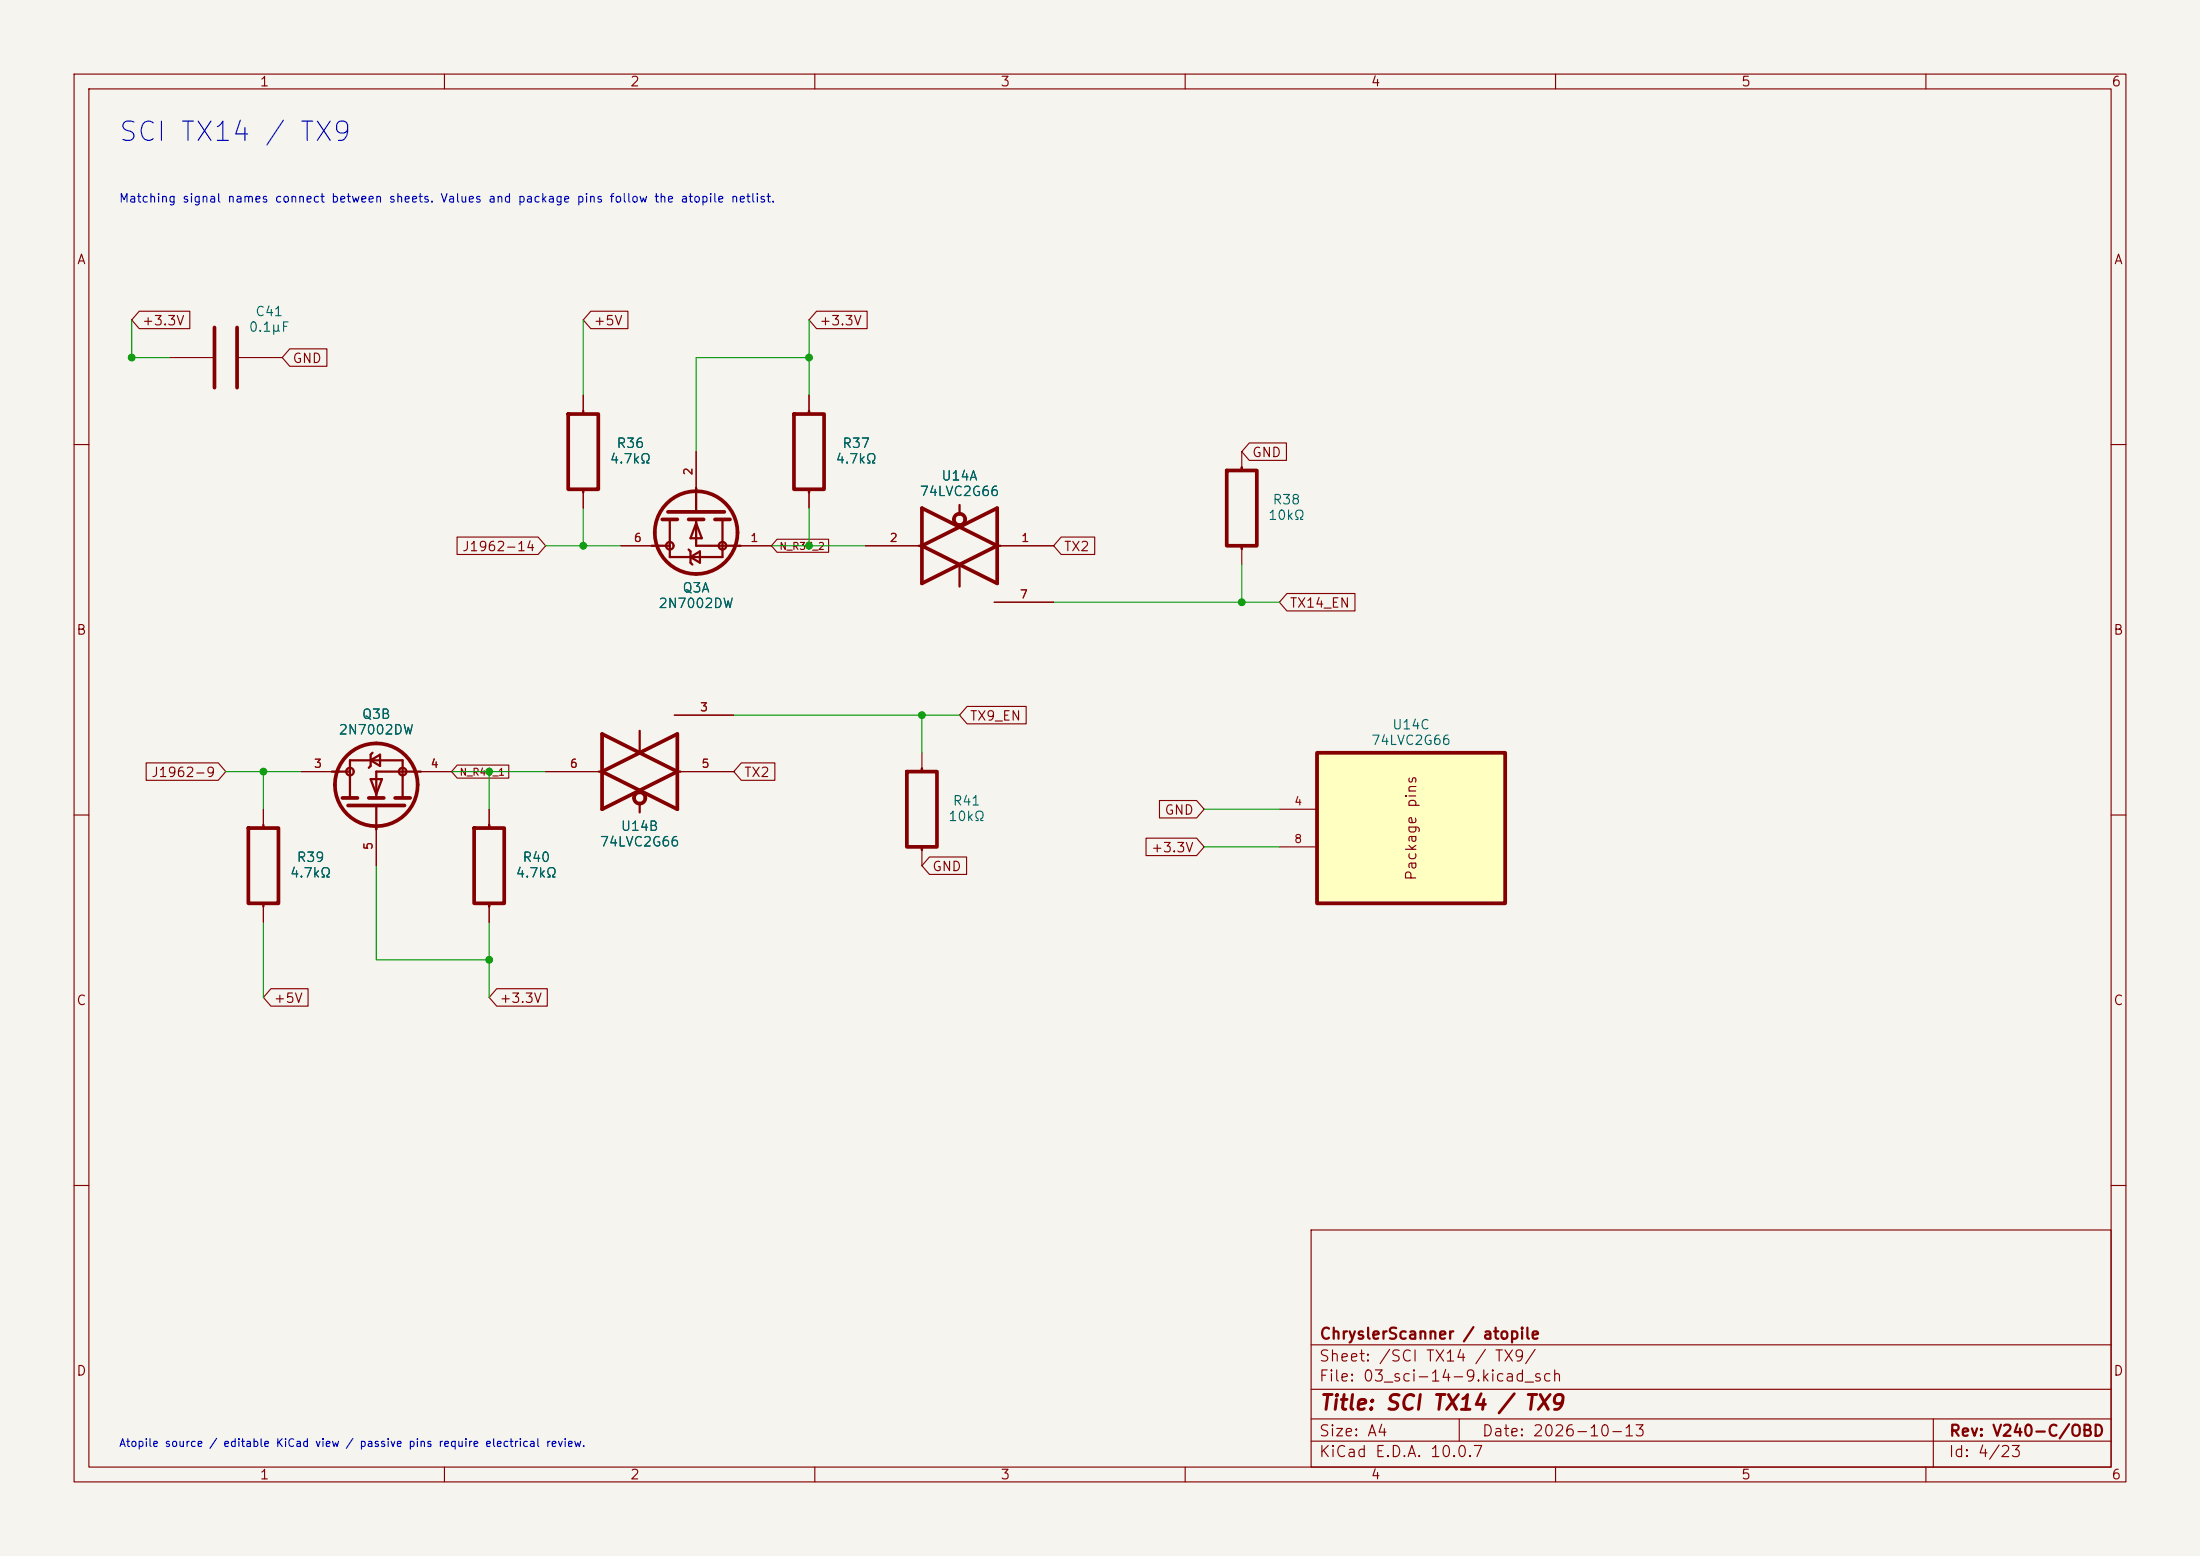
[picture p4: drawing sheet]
<svg xmlns="http://www.w3.org/2000/svg" width="297mm" height="210mm" viewBox="0 0 297 210" stroke-linecap="round" stroke-linejoin="round" font-family="sans-serif">
<path d="M0 0h297v210h-297z" fill="#f5f4ef" stroke="#f5f4ef" stroke-width=".14"/>
<g fill="none" stroke="#840000" stroke-width=".15">
<path d="M10 10h277v190h-277zM12 12h273v186h-273zM60 10v2M110 10v2M160 10v2M210 10v2M260 10v2M22.9 48.3h6.1M32 48.3h6.1M78.7 53.3v2.6M109.2 53.3v2.6M10 60h2"/>
<path d="M78.7 66v2.6M83.8 73.7h4.6M94 61v5.3M99.6 73.7h4.5M109.2 66v2.6M116.8 73.7h7.7M134.6 73.7h7.6M285 60h2M91 96.5h8.1M134.2 81.3h8M10 110h2M35.6 109.2v2.6"/>
<path d="M40.6 104.1h4.6M50.8 111.5v5.3M56.4 104.1h4.6M66 109.2v2.6M73.7 104.1h7.6M91.4 104.1h7.7M124.5 101.6v2.5M124.5 114.3v2.5M285 110h2M35.6 121.9v2.6M66 121.9v2.6M10 160h2"/>
<path d="M177 166h108v32h-108zM285 160h2M60 198v2M110 198v2M160 198v2M177 194.5h108M177 191.5h108M177 187.5h108M177 181.5h108M197 191.5v3M210 198v2M260 198v2"/>
<path d="M261 191.5v6.5"/>
</g>
<g fill="none" stroke="#840000" stroke-width=".5">
<path d="M29 44.2v8.1M32 44.2v8.1M76.7 55.9h4.1v10.1h-4.1zM107.2 55.9h4.1v10.1h-4.1zM89.4 70.1h2M90.2 69.1h7.6M93 70.1h2M96.5 70.1h2.1M124.5 68.6l10.1 5.1-10.1 5zM124.5 73.7l10.1-5.1v10.1zM81.3 99.1l10.1 5-10.1 5.1zM33.5 111.8h4.1v10.1h-4.1z"/>
<path d="M46.2 107.7h2.1M47 108.7h7.6M49.8 107.7h2M53.3 107.7h2.1M64 111.8h4.1v10.1h-4.1zM81.3 104.1l10.1-5v10.1zM122.4 104.1h4.1v10.2h-4.1z"/>
<circle cx="94" cy="71.9" r="5.6"/>
<circle cx="129.5" cy="70.1" r=".76"/>
<circle cx="50.8" cy="105.9" r="5.6"/>
<circle cx="86.4" cy="107.7" r=".76"/>
</g>
<g fill="none" stroke="#840000" stroke-width=".3">
<path d="M78.7 55.5v.4M109.2 55.5v.4M78.7 66v.5M88 73.7h2.4M90.4 70.1v5.1h7.1v-5.1M93 74.2l.2 .2v1.5l.3 .3M93.2 75.2l1.3-.8v1.5zM94 70.1v3.6h6M94 70.6l.7 2h-1.5zM94 65.9v3.2M109.2 66v.5M124 73.7h.5"/>
<path d="M129.5 68.2v1.1M129.5 76.2v3M134.6 73.7h.4M86.4 98.6v3M35.6 111.3v.5M44.8 104.1h2.4M47.2 107.7v-5.1h7.2v5.1M50 102.6l1.3-.7v1.5zM50 105.2h1.6l-.8 2zM50.3 101.6l-.3 .3v1.5l-.2 .2M50.8 108.7v3.2M56.8 104.1h-6v3.6"/>
<path d="M66 111.3v.5M80.9 104.1h.4M86.4 108.5v1.1M91.4 104.1h.5M124.5 103.7v.4M124.5 114.3v.4M35.6 121.9v.4M66 121.9v.4"/>
<circle cx="90.4" cy="73.7" r=".51"/>
<circle cx="97.5" cy="73.7" r=".51"/>
<circle cx="47.2" cy="104.1" r=".51"/>
<circle cx="54.4" cy="104.1" r=".51"/>
</g>
<path d="M177.8 101.6h25.4v20.3h-25.4z" fill="#ffffc2"/>
<path d="M177.8 101.6h25.4v20.3h-25.4z" fill="none" stroke="#840000" stroke-width=".51"/>
<g fill="none" stroke="#840000" stroke-width=".15">
<path d="M18.8 42h6.8v2.4h-6.8l-1-1.2zM39.1 47.1h5v2.3h-5l-1-1.1zM78.7 53.3v2.6M79.8 42h5v2.4h-5l-1.1-1.2zM109.2 53.3v2.6M110.2 42h6.9v2.4h-6.9l-1-1.2zM168.7 59.8h5v2.3h-5l-1.1-1.1zM61.7 72.5h10.9l1.1 1.2-1.1 1.1h-10.9zM78.7 66v2.6M83.8 73.7h4.6M94 61v5.3M99.6 73.7h4.5"/>
<path d="M104.9 72.8h7v1.7h-7l-.8-.8zM109.2 66v2.6M116.8 73.7h7.7M134.6 73.7h7.6M143.3 72.5h4.5v2.3h-4.5l-1.1-1.1zM167.6 61v2.5M167.6 73.7v2.5M91 96.5h8.1M130.6 95.3h7.9v2.4h-7.9l-1.1-1.2zM134.2 81.3h8M173.7 80.1h9.2v2.4h-9.2l-1-1.2zM19.7 103h9.8l1 1.1-1 1.2h-9.8z"/>
<path d="M35.6 109.2v2.6M40.6 104.1h4.6M50.8 111.5v5.3M56.4 104.1h4.6M61.7 103.3h7v1.7h-7l-.7-.9zM66 109.2v2.6M73.7 104.1h7.6M91.4 104.1h7.7M100.1 103h4.5v2.3h-4.5l-1-1.2zM125.5 115.7h5v2.3h-5l-1-1.2zM154.7 113.1h6.8l1.1 1.2-1.1 1.2h-6.8zM156.5 108h5l1.1 1.2-1.1 1.2h-5z"/>
<path d="M172.7 109.2h5.1M172.7 114.3h5.1M35.6 121.9v2.6M36.6 133.4h5v2.4h-5l-1-1.2zM66 121.9v2.6M67.1 133.4h6.8v2.4h-6.8l-1.1-1.2z"/>
</g>
<path d="M165.6 63.5h4.1v10.2h-4.1z" fill="none" stroke="#840000" stroke-width=".5"/>
<path d="M167.6 63.1v.4M167.6 73.7v.4" fill="none" stroke="#840000" stroke-width=".3"/>
<g fill="none" stroke="#009600" stroke-width=".15">
<path d="M17.8 43.2v5.1h5.1M78.7 43.2v10.1M109.2 48.3h-15.2v12.7M109.2 43.2v10.1M73.7 73.7h10.1M78.7 68.6v5.1M104.1 73.7h12.7M109.2 68.6v5.1M167.6 76.2v5.1M99.1 96.5h30.4M124.5 96.5v5.1M142.2 81.3h30.5"/>
<path d="M30.5 104.1h10.1M35.6 104.1v5.1M50.8 116.8v12.7h15.2M61 104.1h12.7M66 104.1v5.1M162.6 114.3h10.1M162.6 109.2h10.1M35.6 124.5v10.1M66 124.5v10.1"/>
</g>
<g fill="#009600" stroke="#009600" stroke-width=".14">
<circle cx="109.2" cy="73.7" r=".46"/>
<circle cx="167.6" cy="81.3" r=".46"/>
<circle cx="109.2" cy="48.3" r=".46"/>
<circle cx="124.5" cy="96.5" r=".46"/>
<circle cx="66" cy="104.1" r=".46"/>
<circle cx="35.6" cy="104.1" r=".46"/>
<circle cx="17.8" cy="48.3" r=".46"/>
<circle cx="66" cy="129.5" r=".46"/>
<circle cx="78.7" cy="73.7" r=".46"/>
</g>
<text font-size="2.6" fill="#0000c2" x="15.8" y="19.7">SCI TX14 / TX9</text>
<text font-size="2" fill="#840000" x="178" y="190.8">Title: SCI TX14 / TX9</text>
<g font-size="1.5" fill="#840000">
<text x="178" y="184.1">Sheet: /SCI TX14 / TX9/</text>
<text x="178" y="181.1">ChryslerScanner / atopile</text>
<text x="178" y="186.8">File: 03_sci-14-9.kicad_sch</text>
<text x="178" y="197">KiCad E.D.A. 10.0.7</text>
<text x="178" y="194.2">Size: A4</text>
<text x="200" y="194.2">Date: 2026-10-13</text>
<text x="263" y="197">Id: 4/23</text>
<text x="263" y="194.2">Rev: V240-C/OBD</text>
</g>
<text font-size="1.4" fill="#840000" x="191.6" y="119" transform="rotate(-90 191.6 119)">Package pins</text>
<g font-size="1.3" fill="#840000">
<text x="35" y="12">1</text>
<text x="85" y="12">2</text>
<text x="135" y="12">3</text>
<text x="185" y="12">4</text>
<text x="235" y="12">5</text>
<text x="285" y="12">6</text>
<text x="10.3" y="36">A</text>
<text x="285.3" y="36">A</text>
<text x="19.1" y="44.2">+3.3V</text>
<text x="80" y="44.2">+5V</text>
<text x="110.5" y="44.2">+3.3V</text>
<text x="39.4" y="49.3">GND</text>
<text x="168.9" y="62">GND</text>
<text x="62.3" y="74.7">J1962-14</text>
<text x="143.5" y="74.7">TX2</text>
<text x="174" y="82.3">TX14_EN</text>
<text x="10.2" y="86">B</text>
<text x="285.2" y="86">B</text>
<text x="130.8" y="97.6">TX9_EN</text>
<text x="20.3" y="105.2">J1962-9</text>
<text x="100.4" y="105.2">TX2</text>
<text x="157.1" y="110.3">GND</text>
<text x="125.8" y="117.9">GND</text>
<text x="155.3" y="115.4">+3.3V</text>
<text x="10.2" y="136">C</text>
<text x="36.9" y="135.7">+5V</text>
<text x="67.3" y="135.7">+3.3V</text>
<text x="285.2" y="136">C</text>
<text x="10.2" y="186">D</text>
<text x="285.2" y="186">D</text>
<text x="35" y="200">1</text>
<text x="85" y="200">2</text>
<text x="135" y="200">3</text>
<text x="185" y="200">4</text>
<text x="235" y="200">5</text>
<text x="285" y="200">6</text>
</g>
<g font-size="1.3" fill="#006464">
<text x="33.5" y="45.1">0.1μF</text>
<text x="34.4" y="43">C41</text>
<text x="82.2" y="62.9">4.7kΩ</text>
<text x="83.1" y="60.8">R36</text>
<text x="112.7" y="62.9">4.7kΩ</text>
<text x="113.6" y="60.8">R37</text>
<text x="127" y="65.2">U14A</text>
<text x="124.1" y="67.3">74LVC2G66</text>
<text x="171.1" y="70.5">10kΩ</text>
<text x="171.7" y="68.4">R38</text>
<text x="88.8" y="82.4">2N7002DW</text>
<text x="92" y="80.3">Q3A</text>
<text x="45.6" y="99.4">2N7002DW</text>
<text x="48.8" y="97.3">Q3B</text>
<text x="185" y="100.9">74LVC2G66</text>
<text x="187.9" y="98.8">U14C</text>
<text x="83.7" y="112.5">U14B</text>
<text x="127.9" y="111.1">10kΩ</text>
<text x="128.5" y="109">R41</text>
<text x="39.1" y="118.8">4.7kΩ</text>
<text x="40" y="116.7">R39</text>
<text x="69.5" y="118.8">4.7kΩ</text>
<text x="70.4" y="116.7">R40</text>
<text x="80.9" y="114.6">74LVC2G66</text>
</g>
<text font-size="1.2" fill="#0000c2" x="16" y="27.6">Matching signal names connect between sheets. Values and package pins follow the atopile netlist.</text>
<g font-size="1.1" fill="#a90000">
<text x="93.7" y="64.3" transform="rotate(-90 93.7 64.3)">2</text>
<text x="85.5" y="73.4">6</text>
<text x="101.2" y="73.4">1</text>
<text x="120" y="73.4">2</text>
<text x="137.8" y="73.4">1</text>
<text x="137.6" y="81">7</text>
<text x="94.4" y="96.3">3</text>
<text x="42.3" y="103.9">3</text>
<text x="58" y="103.9">4</text>
<text x="76.8" y="103.9">6</text>
<text x="94.6" y="103.9">5</text>
<text x="174.6" y="109">4</text>
<text x="50.6" y="114.8" transform="rotate(-90 50.6 114.8)">5</text>
<text x="174.6" y="114.1">8</text>
</g>
<text font-size="1.1" fill="#0000c2" x="16" y="195.5">Atopile source / editable KiCad view / passive pins require electrical review.</text>
<g font-size="1" fill="#840000">
<text x="105.1" y="74.4">N_R37_2</text>
<text x="62" y="104.9">N_R40_1</text>
</g>
</svg>
